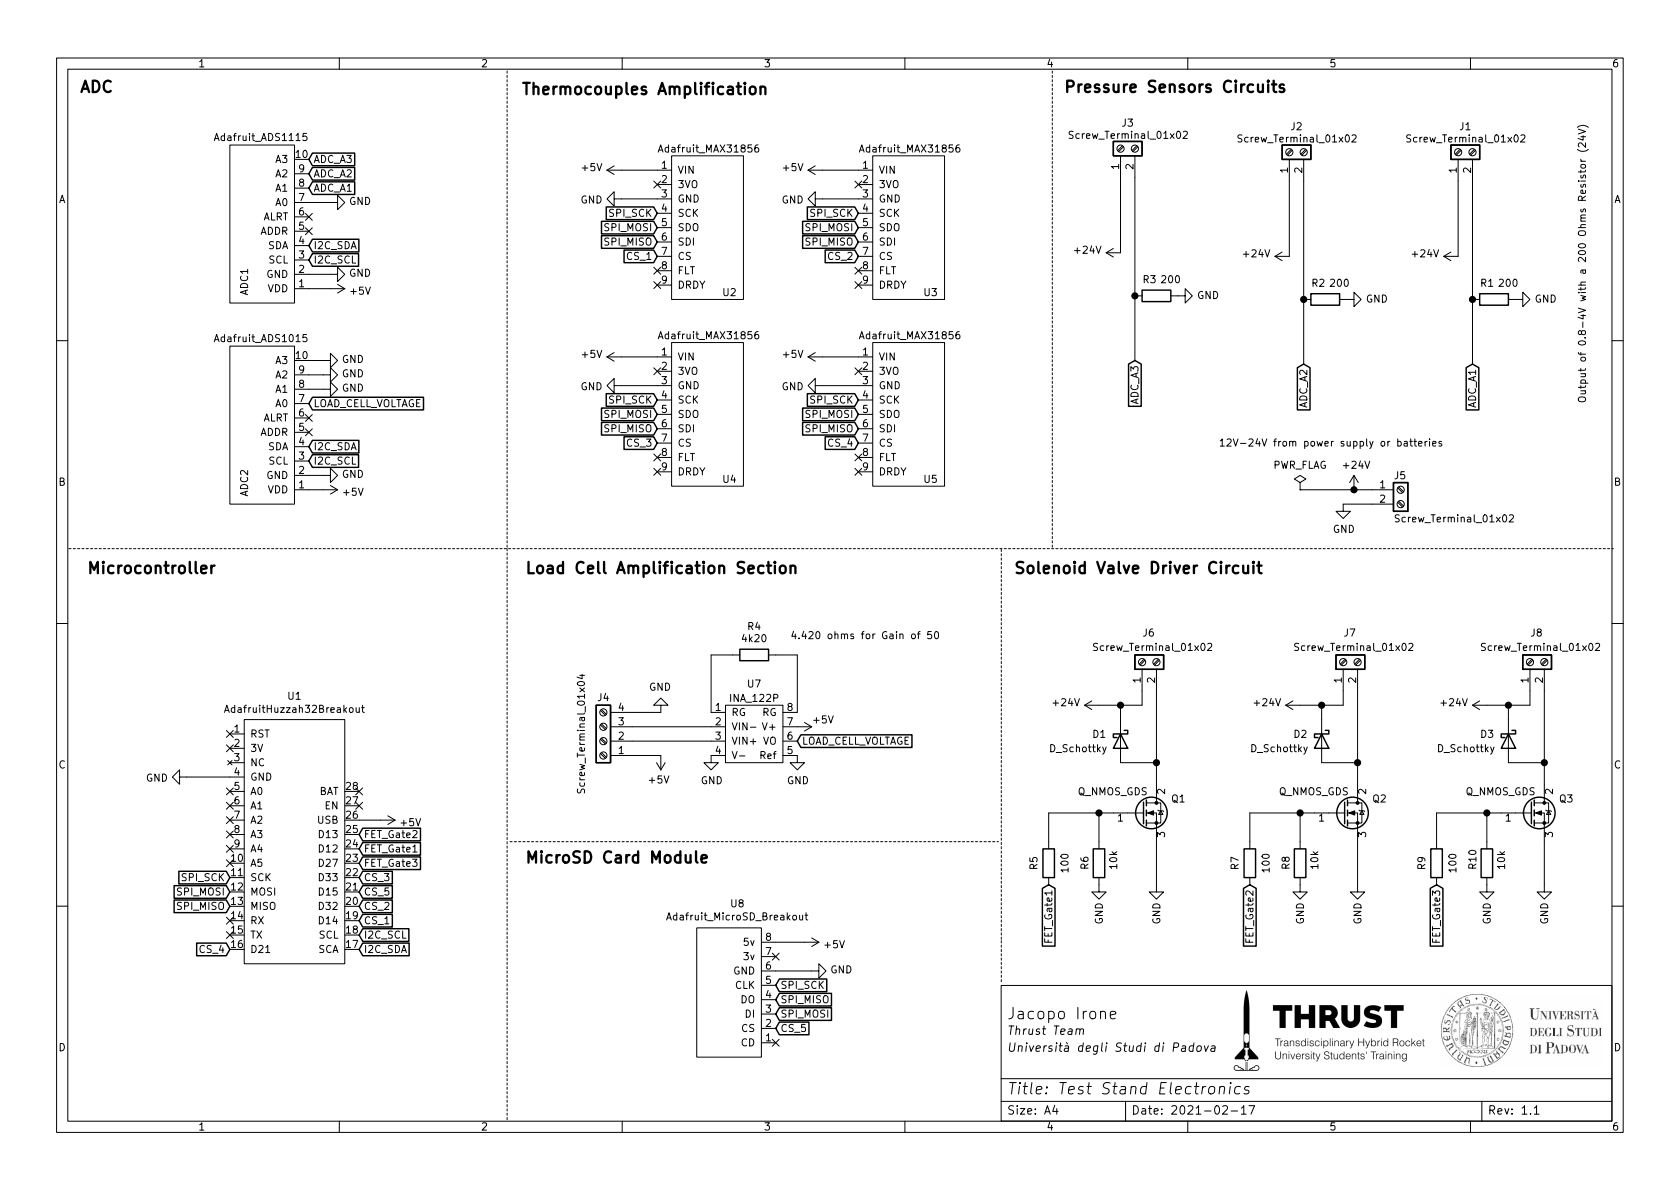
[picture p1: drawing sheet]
EESchema Schematic File Version 4
EELAYER 30 0
EELAYER END
$Descr A4 11693 8268
encoding utf-8
Sheet 1 1
Title "Test Stand Electronics"
Date "2021-02-17"
Rev "1.1"
Comp "Università degli Studi di Padova"
Comment1 "Jacopo Irone"
Comment2 "Thrust Team"
Comment3 ""
Comment4 ""
$EndDescr
$Comp
L Test-Stand-PCB-rescue:Adafruit_ADS1115-Test_Stand_Symbol_Library ADC1
U 1 1
P 2150 1350
F 0 "ADC1" H 1450 1800 50  0000 L CNN
F 1 "Adafruit_ADS1115" V 2550 1350 50  0000 L CNN
F 2 "Test Stand PCB Breakout:Adafruit_ADS1115" H 2150 1350 50  0001 C CNN
F 3 "" H 2150 1350 50  0001 C CNN
	1    2150 1350
	0    -1   -1   0   
$EndComp
$Comp
L Test-Stand-PCB-rescue:Adafruit_ADS1015-Test_Stand_Symbol_Library ADC2
U 1 1
P 2150 2750
F 0 "ADC2" H 1450 3200 50  0000 L CNN
F 1 "Adafruit_ADS1015" V 2550 2750 50  0000 L CNN
F 2 "Test Stand PCB Breakout:Adafruit_ADS1015" H 2150 2750 50  0001 C CNN
F 3 "" H 2150 2750 50  0001 C CNN
	1    2150 2750
	0    -1   -1   0   
$EndComp
Text GLabel 2500 6600 2    50   Input ~ 0
I2C_SDA
Text GLabel 2500 6500 2    50   Input ~ 0
I2C_SCL
Text GLabel 1600 6300 0    50   Input ~ 0
SPI_MISO
Text GLabel 1600 6200 0    50   Input ~ 0
SPI_MOSI
Text GLabel 1600 6100 0    50   Input ~ 0
SPI_SCK
$Comp
L power:+5V #PWR0102
U 1 1
P 2300 2000
F 0 "#PWR0102" H 2300 1850 50  0001 C CNN
F 1 "+5V" V 2315 2128 50  0000 L CNN
F 2 "" H 2300 2000 50  0001 C CNN
F 3 "" H 2300 2000 50  0001 C CNN
	1    2300 2000
	0    1    1    0   
$EndComp
Wire Wire Line
	2150 2000 2300 2000
$Comp
L power:GND #PWR0103
U 1 1
P 2300 1900
F 0 "#PWR0103" H 2300 1650 50  0001 C CNN
F 1 "GND" V 2305 1772 50  0000 R CNN
F 2 "" H 2300 1900 50  0001 C CNN
F 3 "" H 2300 1900 50  0001 C CNN
	1    2300 1900
	0    -1   -1   0   
$EndComp
Wire Wire Line
	2150 1900 2300 1900
Text GLabel 2150 1800 2    50   Input ~ 0
I2C_SCL
Text GLabel 2150 1700 2    50   Input ~ 0
I2C_SDA
$Comp
L power:+5V #PWR0104
U 1 1
P 2250 3400
F 0 "#PWR0104" H 2250 3250 50  0001 C CNN
F 1 "+5V" V 2265 3528 50  0000 L CNN
F 2 "" H 2250 3400 50  0001 C CNN
F 3 "" H 2250 3400 50  0001 C CNN
	1    2250 3400
	0    1    1    0   
$EndComp
$Comp
L power:GND #PWR0105
U 1 1
P 2250 3300
F 0 "#PWR0105" H 2250 3050 50  0001 C CNN
F 1 "GND" V 2255 3172 50  0000 R CNN
F 2 "" H 2250 3300 50  0001 C CNN
F 3 "" H 2250 3300 50  0001 C CNN
	1    2250 3300
	0    -1   -1   0   
$EndComp
Text GLabel 2150 3200 2    50   Input ~ 0
I2C_SCL
Text GLabel 2150 3100 2    50   Input ~ 0
I2C_SDA
Wire Wire Line
	2250 3300 2150 3300
Wire Wire Line
	2250 3400 2150 3400
$Comp
L Test-Stand-PCB-rescue:INA_122P-Test_Stand_Symbol_Library U7
U 1 1
P 5250 4850
F 0 "U7" H 5250 4950 50  0000 C CNN
F 1 "INA_122P" H 5250 4850 50  0000 C CNN
F 2 "Test Stand PCB Breakout:INA_122P" H 5250 4850 50  0001 C CNN
F 3 "" H 5250 4850 50  0001 C CNN
	1    5250 4850
	1    0    0    -1  
$EndComp
$Comp
L Device:R R4
U 1 1
P 5250 4550
F 0 "R4" V 5050 4550 50  0000 C CNN
F 1 "4k20" V 5134 4550 50  0000 C CNN
F 2 "Resistor_THT:R_Axial_DIN0204_L3.6mm_D1.6mm_P7.62mm_Horizontal" V 5180 4550 50  0001 C CNN
F 3 "~" H 5250 4550 50  0001 C CNN
	1    5250 4550
	0    1    1    0   
$EndComp
Wire Wire Line
	5100 4550 4950 4550
Wire Wire Line
	4950 4550 4950 4950
Wire Wire Line
	5400 4550 5550 4550
Wire Wire Line
	5550 4550 5550 4950
Text Notes 5500 4450 0    50   ~ 0
4.420 ohms for Gain of 50\n
Text GLabel 5550 5150 2    50   Input ~ 0
LOAD_CELL_VOLTAGE
$Comp
L power:+5V #PWR0116
U 1 1
P 5550 5050
F 0 "#PWR0116" H 5550 4900 50  0001 C CNN
F 1 "+5V" V 5500 5150 50  0000 L CNN
F 2 "" H 5550 5050 50  0001 C CNN
F 3 "" H 5550 5050 50  0001 C CNN
	1    5550 5050
	0    1    1    0   
$EndComp
$Comp
L power:GND #PWR0117
U 1 1
P 4950 5250
F 0 "#PWR0117" H 4950 5000 50  0001 C CNN
F 1 "GND" H 4955 5077 50  0000 C CNN
F 2 "" H 4950 5250 50  0001 C CNN
F 3 "" H 4950 5250 50  0001 C CNN
	1    4950 5250
	1    0    0    -1  
$EndComp
$Comp
L power:GND #PWR0118
U 1 1
P 5550 5250
F 0 "#PWR0118" H 5550 5000 50  0001 C CNN
F 1 "GND" H 5555 5077 50  0000 C CNN
F 2 "" H 5550 5250 50  0001 C CNN
F 3 "" H 5550 5250 50  0001 C CNN
	1    5550 5250
	1    0    0    -1  
$EndComp
Text GLabel 2150 2800 2    50   Input ~ 0
LOAD_CELL_VOLTAGE
$Comp
L power:GND #PWR0119
U 1 1
P 2250 2700
F 0 "#PWR0119" H 2250 2450 50  0001 C CNN
F 1 "GND" V 2255 2572 50  0000 R CNN
F 2 "" H 2250 2700 50  0001 C CNN
F 3 "" H 2250 2700 50  0001 C CNN
	1    2250 2700
	0    -1   -1   0   
$EndComp
$Comp
L power:GND #PWR0120
U 1 1
P 2250 2600
F 0 "#PWR0120" H 2250 2350 50  0001 C CNN
F 1 "GND" V 2255 2472 50  0000 R CNN
F 2 "" H 2250 2600 50  0001 C CNN
F 3 "" H 2250 2600 50  0001 C CNN
	1    2250 2600
	0    -1   -1   0   
$EndComp
$Comp
L power:GND #PWR0121
U 1 1
P 2250 2500
F 0 "#PWR0121" H 2250 2250 50  0001 C CNN
F 1 "GND" V 2255 2372 50  0000 R CNN
F 2 "" H 2250 2500 50  0001 C CNN
F 3 "" H 2250 2500 50  0001 C CNN
	1    2250 2500
	0    -1   -1   0   
$EndComp
Wire Wire Line
	2150 2500 2250 2500
Wire Wire Line
	2150 2600 2250 2600
Wire Wire Line
	2150 2700 2250 2700
NoConn ~ 2150 2900
NoConn ~ 2150 3000
NoConn ~ 1600 6400
NoConn ~ 1600 6500
NoConn ~ 2500 5500
NoConn ~ 2500 5600
$Comp
L power:GND #PWR0122
U 1 1
P 1300 5400
F 0 "#PWR0122" H 1300 5150 50  0001 C CNN
F 1 "GND" V 1305 5272 50  0000 R CNN
F 2 "" H 1300 5400 50  0001 C CNN
F 3 "" H 1300 5400 50  0001 C CNN
	1    1300 5400
	0    1    1    0   
$EndComp
$Comp
L power:+5V #PWR0101
U 1 1
P 2650 5700
F 0 "#PWR0101" H 2650 5550 50  0001 C CNN
F 1 "+5V" V 2665 5828 50  0000 L CNN
F 2 "" H 2650 5700 50  0001 C CNN
F 3 "" H 2650 5700 50  0001 C CNN
	1    2650 5700
	0    1    1    0   
$EndComp
NoConn ~ 2150 1500
NoConn ~ 2150 1600
Text GLabel 2500 6400 2    50   Input ~ 0
CS_1
Text GLabel 2500 6300 2    50   Input ~ 0
CS_2
Text GLabel 2500 6100 2    50   Input ~ 0
CS_3
Text GLabel 2500 6200 2    50   Input ~ 0
CS_5
Wire Wire Line
	2500 5700 2650 5700
Wire Wire Line
	1600 5400 1300 5400
NoConn ~ 1600 5100
NoConn ~ 1600 5500
NoConn ~ 1600 5600
NoConn ~ 1600 5700
NoConn ~ 1600 5800
NoConn ~ 1600 5900
NoConn ~ 1600 6000
$Comp
L power:GND #PWR0123
U 1 1
P 2300 1400
F 0 "#PWR0123" H 2300 1150 50  0001 C CNN
F 1 "GND" V 2305 1272 50  0000 R CNN
F 2 "" H 2300 1400 50  0001 C CNN
F 3 "" H 2300 1400 50  0001 C CNN
	1    2300 1400
	0    -1   -1   0   
$EndComp
Wire Wire Line
	2300 1400 2150 1400
$Comp
L Connector:Screw_Terminal_01x02 J3
U 1 1
P 7800 1025
F 0 "J3" V 7975 975 50  0000 C CNN
F 1 "Screw_Terminal_01x02" V 7890 970 50  0000 C CNN
F 2 "TerminalBlock:TerminalBlock_bornier-2_P5.08mm" H 7800 1025 50  0001 C CNN
F 3 "~" H 7800 1025 50  0001 C CNN
	1    7800 1025
	0    -1   -1   0   
$EndComp
Text GLabel 7900 2500 3    50   Input ~ 0
ADC_A3
Text GLabel 2150 1300 2    50   Input ~ 0
ADC_A1
Text GLabel 2150 1200 2    50   Input ~ 0
ADC_A2
Text GLabel 2150 1100 2    50   Input ~ 0
ADC_A3
$Comp
L Connector:Screw_Terminal_01x04 J4
U 1 1
P 4200 5150
F 0 "J4" H 4200 4850 50  0000 C CNN
F 1 "Screw_Terminal_01x04" V 4350 5100 50  0000 C CNN
F 2 "TerminalBlock:TerminalBlock_bornier-4_P5.08mm" H 4200 5150 50  0001 C CNN
F 3 "~" H 4200 5150 50  0001 C CNN
	1    4200 5150
	-1   0    0    1   
$EndComp
Wire Wire Line
	4400 5050 4950 5050
Wire Wire Line
	4400 5150 4950 5150
$Comp
L power:GND #PWR0130
U 1 1
P 4600 4950
F 0 "#PWR0130" H 4600 4700 50  0001 C CNN
F 1 "GND" H 4605 4777 50  0000 C CNN
F 2 "" H 4600 4950 50  0001 C CNN
F 3 "" H 4600 4950 50  0001 C CNN
	1    4600 4950
	-1   0    0    1   
$EndComp
Wire Wire Line
	4600 4950 4400 4950
NoConn ~ 5975 1275
NoConn ~ 4575 1275
NoConn ~ 4575 1975
NoConn ~ 4575 1875
NoConn ~ 4575 2575
NoConn ~ 4575 3275
NoConn ~ 4575 3175
NoConn ~ 5975 2575
NoConn ~ 5975 3275
NoConn ~ 5975 3175
NoConn ~ 5975 1975
NoConn ~ 5975 1875
Text GLabel 5975 3075 0    50   Input ~ 0
CS_4
Text GLabel 5975 2975 0    50   Input ~ 0
SPI_MISO
Text GLabel 5975 2875 0    50   Input ~ 0
SPI_MOSI
Text GLabel 5975 2775 0    50   Input ~ 0
SPI_SCK
Wire Wire Line
	5725 2675 5975 2675
Wire Wire Line
	5725 2475 5975 2475
$Comp
L power:GND #PWR0113
U 1 1
P 5725 2675
F 0 "#PWR0113" H 5725 2425 50  0001 C CNN
F 1 "GND" V 5730 2547 50  0000 R CNN
F 2 "" H 5725 2675 50  0001 C CNN
F 3 "" H 5725 2675 50  0001 C CNN
	1    5725 2675
	0    1    1    0   
$EndComp
$Comp
L power:+5V #PWR0112
U 1 1
P 5725 2475
F 0 "#PWR0112" H 5725 2325 50  0001 C CNN
F 1 "+5V" V 5740 2603 50  0000 L CNN
F 2 "" H 5725 2475 50  0001 C CNN
F 3 "" H 5725 2475 50  0001 C CNN
	1    5725 2475
	0    -1   -1   0   
$EndComp
$Comp
L Test-Stand-PCB-rescue:Adafruit_MAX31856-Test_Stand_Symbol_Library U5
U 1 1
P 6325 2875
F 0 "U5" V 6775 2975 50  0000 L CNN
F 1 "Adafruit_MAX31856" V 5775 2525 50  0000 L CNN
F 2 "Test Stand PCB Breakout:Adafruit_MAX31856" H 6325 2875 50  0001 C CNN
F 3 "" H 6325 2875 50  0001 C CNN
	1    6325 2875
	0    1    1    0   
$EndComp
Text GLabel 5975 1775 0    50   Input ~ 0
CS_2
Text GLabel 5975 1675 0    50   Input ~ 0
SPI_MISO
Text GLabel 5975 1575 0    50   Input ~ 0
SPI_MOSI
Text GLabel 5975 1475 0    50   Input ~ 0
SPI_SCK
Wire Wire Line
	5725 1375 5975 1375
Wire Wire Line
	5725 1175 5975 1175
$Comp
L power:GND #PWR0111
U 1 1
P 5725 1375
F 0 "#PWR0111" H 5725 1125 50  0001 C CNN
F 1 "GND" V 5730 1247 50  0000 R CNN
F 2 "" H 5725 1375 50  0001 C CNN
F 3 "" H 5725 1375 50  0001 C CNN
	1    5725 1375
	0    1    1    0   
$EndComp
$Comp
L power:+5V #PWR0110
U 1 1
P 5725 1175
F 0 "#PWR0110" H 5725 1025 50  0001 C CNN
F 1 "+5V" V 5740 1303 50  0000 L CNN
F 2 "" H 5725 1175 50  0001 C CNN
F 3 "" H 5725 1175 50  0001 C CNN
	1    5725 1175
	0    -1   -1   0   
$EndComp
$Comp
L Test-Stand-PCB-rescue:Adafruit_MAX31856-Test_Stand_Symbol_Library U3
U 1 1
P 6325 1575
F 0 "U3" V 6775 1675 50  0000 L CNN
F 1 "Adafruit_MAX31856" V 5775 1225 50  0000 L CNN
F 2 "Test Stand PCB Breakout:Adafruit_MAX31856" H 6325 1575 50  0001 C CNN
F 3 "" H 6325 1575 50  0001 C CNN
	1    6325 1575
	0    1    1    0   
$EndComp
Text GLabel 4575 3075 0    50   Input ~ 0
CS_3
Text GLabel 4575 2975 0    50   Input ~ 0
SPI_MISO
Text GLabel 4575 2875 0    50   Input ~ 0
SPI_MOSI
Text GLabel 4575 2775 0    50   Input ~ 0
SPI_SCK
Wire Wire Line
	4325 2675 4575 2675
Wire Wire Line
	4325 2475 4575 2475
$Comp
L power:GND #PWR0109
U 1 1
P 4325 2675
F 0 "#PWR0109" H 4325 2425 50  0001 C CNN
F 1 "GND" V 4330 2547 50  0000 R CNN
F 2 "" H 4325 2675 50  0001 C CNN
F 3 "" H 4325 2675 50  0001 C CNN
	1    4325 2675
	0    1    1    0   
$EndComp
$Comp
L power:+5V #PWR0108
U 1 1
P 4325 2475
F 0 "#PWR0108" H 4325 2325 50  0001 C CNN
F 1 "+5V" V 4340 2603 50  0000 L CNN
F 2 "" H 4325 2475 50  0001 C CNN
F 3 "" H 4325 2475 50  0001 C CNN
	1    4325 2475
	0    -1   -1   0   
$EndComp
$Comp
L Test-Stand-PCB-rescue:Adafruit_MAX31856-Test_Stand_Symbol_Library U4
U 1 1
P 4925 2875
F 0 "U4" V 5375 2975 50  0000 L CNN
F 1 "Adafruit_MAX31856" V 4375 2525 50  0000 L CNN
F 2 "Test Stand PCB Breakout:Adafruit_MAX31856" H 4925 2875 50  0001 C CNN
F 3 "" H 4925 2875 50  0001 C CNN
	1    4925 2875
	0    1    1    0   
$EndComp
Text GLabel 4575 1775 0    50   Input ~ 0
CS_1
Text GLabel 4575 1675 0    50   Input ~ 0
SPI_MISO
Text GLabel 4575 1575 0    50   Input ~ 0
SPI_MOSI
Text GLabel 4575 1475 0    50   Input ~ 0
SPI_SCK
Wire Wire Line
	4325 1375 4575 1375
Wire Wire Line
	4325 1175 4575 1175
$Comp
L power:GND #PWR0107
U 1 1
P 4325 1375
F 0 "#PWR0107" H 4325 1125 50  0001 C CNN
F 1 "GND" V 4330 1247 50  0000 R CNN
F 2 "" H 4325 1375 50  0001 C CNN
F 3 "" H 4325 1375 50  0001 C CNN
	1    4325 1375
	0    1    1    0   
$EndComp
$Comp
L power:+5V #PWR0106
U 1 1
P 4325 1175
F 0 "#PWR0106" H 4325 1025 50  0001 C CNN
F 1 "+5V" V 4340 1303 50  0000 L CNN
F 2 "" H 4325 1175 50  0001 C CNN
F 3 "" H 4325 1175 50  0001 C CNN
	1    4325 1175
	0    -1   -1   0   
$EndComp
$Comp
L Test-Stand-PCB-rescue:Adafruit_MAX31856-Test_Stand_Symbol_Library U2
U 1 1
P 4925 1575
F 0 "U2" V 5375 1675 50  0000 L CNN
F 1 "Adafruit_MAX31856" V 4375 1225 50  0000 L CNN
F 2 "Test Stand PCB Breakout:Adafruit_MAX31856" H 4925 1575 50  0001 C CNN
F 3 "" H 4925 1575 50  0001 C CNN
	1    4925 1575
	0    1    1    0   
$EndComp
Wire Notes Line
	6970 6530 6970 3810
Wire Notes Line
	3530 3810 3530 7800
Wire Notes Line
	480  3810 11230 3810
Text Notes 550  650  0    79   ~ 16
ADC
Text Notes 3625 800  0    79   ~ 16
Thermocouples Amplification\n\n
Text Notes 7400 650  0    79   ~ 16
Pressure Sensors Circuits
Text Notes 3650 4000 0    79   ~ 16
Load Cell Amplification Section\n
$Comp
L Test-Stand-PCB-rescue:Adafruit_MicroSD_Breakout-Test_Stand_Symbol_Library U8
U 1 1
P 5100 6900
F 0 "U8" V 5715 6867 50  0000 C CNN
F 1 "Adafruit_MicroSD_Breakout" V 5624 6867 50  0000 C CNN
F 2 "Test Stand PCB Breakout:Adafruit_MicroSD" H 5050 6300 50  0001 C CNN
F 3 "" H 5050 6300 50  0001 C CNN
	1    5100 6900
	0    -1   -1   0   
$EndComp
Text GLabel 5400 7150 2    50   Input ~ 0
CS_5
Text GLabel 5400 7050 2    50   Input ~ 0
SPI_MOSI
Text GLabel 5400 6950 2    50   Input ~ 0
SPI_MISO
Text GLabel 5400 6850 2    50   Input ~ 0
SPI_SCK
$Comp
L power:GND #PWR0132
U 1 1
P 5650 6750
F 0 "#PWR0132" H 5650 6500 50  0001 C CNN
F 1 "GND" V 5655 6622 50  0000 R CNN
F 2 "" H 5650 6750 50  0001 C CNN
F 3 "" H 5650 6750 50  0001 C CNN
	1    5650 6750
	0    -1   -1   0   
$EndComp
Wire Wire Line
	5400 6750 5650 6750
NoConn ~ 5400 7250
Wire Notes Line
	3550 5850 6950 5850
Text Notes 3650 6150 0    79   ~ 16
MicroSD Card Module\n\n
Text Notes 600  4000 0    79   ~ 16
Microcontroller\n
$Comp
L Connector:Screw_Terminal_01x02 J5
U 1 1
P 9750 3400
F 0 "J5" H 9700 3500 50  0000 L CNN
F 1 "Screw_Terminal_01x02" H 9700 3200 50  0000 L CNN
F 2 "TerminalBlock:TerminalBlock_bornier-2_P5.08mm" H 9750 3400 50  0001 C CNN
F 3 "~" H 9750 3400 50  0001 C CNN
	1    9750 3400
	1    0    0    -1  
$EndComp
$Comp
L power:GND #PWR02
U 1 1
P 9350 3500
F 0 "#PWR02" H 9350 3250 50  0001 C CNN
F 1 "GND" H 9355 3327 50  0000 C CNN
F 2 "" H 9350 3500 50  0001 C CNN
F 3 "" H 9350 3500 50  0001 C CNN
	1    9350 3500
	1    0    0    -1  
$EndComp
Wire Wire Line
	9550 3500 9350 3500
$Comp
L power:PWR_FLAG #FLG0101
U 1 1
P 9050 3400
F 0 "#FLG0101" H 9050 3475 50  0001 C CNN
F 1 "PWR_FLAG" H 9050 3573 50  0000 C CNN
F 2 "" H 9050 3400 50  0001 C CNN
F 3 "~" H 9050 3400 50  0001 C CNN
	1    9050 3400
	1    0    0    -1  
$EndComp
Text Notes 10050 3190 2    50   ~ 0
12V-24V from power supply or batteries\n\n
Wire Notes Line
	6970 6540 6970 6840
$Comp
L Test-Stand-PCB-rescue:AdafruitHuzzah32Breakout-Test_Stand_Symbol_Library U1
U 1 1
P 2050 5200
F 0 "U1" H 2050 5565 50  0000 C CNN
F 1 "AdafruitHuzzah32Breakout" H 2050 5474 50  0000 C CNN
F 2 "Test Stand PCB Breakout:Adafruit_Huzzah32" H 1850 5300 50  0001 C CNN
F 3 "" H 1850 5300 50  0001 C CNN
	1    2050 5200
	1    0    0    -1  
$EndComp
Text GLabel 1600 6600 0    50   Input ~ 0
CS_4
$Comp
L power:+5V #PWR0128
U 1 1
P 5600 6550
F 0 "#PWR0128" H 5600 6400 50  0001 C CNN
F 1 "+5V" V 5615 6678 50  0000 L CNN
F 2 "" H 5600 6550 50  0001 C CNN
F 3 "" H 5600 6550 50  0001 C CNN
	1    5600 6550
	0    1    1    0   
$EndComp
Wire Wire Line
	5400 6550 5600 6550
NoConn ~ 5400 6650
NoConn ~ 1600 5200
$Comp
L Device:Q_NMOS_GDS Q1
U 1 1
P 7950 5650
F 0 "Q1" H 8150 5750 50  0000 L CNN
F 1 "Q_NMOS_GDS" H 7500 5800 50  0000 L CNN
F 2 "Package_TO_SOT_THT:TO-251-3_Vertical" H 8150 5750 50  0001 C CNN
F 3 "~" H 7950 5650 50  0001 C CNN
	1    7950 5650
	1    0    0    -1  
$EndComp
$Comp
L Device:D_Schottky D1
U 1 1
P 7800 5150
F 0 "D1" V 7750 4950 50  0000 L CNN
F 1 "D_Schottky" V 7850 4650 50  0000 L CNN
F 2 "Diode_THT:D_DO-41_SOD81_P7.62mm_Horizontal" H 7800 5150 50  0001 C CNN
F 3 "~" H 7800 5150 50  0001 C CNN
	1    7800 5150
	0    1    1    0   
$EndComp
Wire Wire Line
	7650 5850 7650 5650
$Comp
L power:GND #PWR0133
U 1 1
P 8050 6150
F 0 "#PWR0133" H 8050 5900 50  0001 C CNN
F 1 "GND" V 8050 5950 50  0000 C CNN
F 2 "" H 8050 6150 50  0001 C CNN
F 3 "" H 8050 6150 50  0001 C CNN
	1    8050 6150
	1    0    0    -1  
$EndComp
$Comp
L power:GND #PWR0135
U 1 1
P 7650 6150
F 0 "#PWR0135" H 7650 5900 50  0001 C CNN
F 1 "GND" V 7650 5950 50  0000 C CNN
F 2 "" H 7650 6150 50  0001 C CNN
F 3 "" H 7650 6150 50  0001 C CNN
	1    7650 6150
	1    0    0    -1  
$EndComp
Wire Wire Line
	8050 5850 8050 6150
Wire Wire Line
	7950 4800 7950 4900
Wire Wire Line
	7800 5000 7800 4900
Wire Wire Line
	7800 4900 7950 4900
Text GLabel 7300 6150 3    50   Input ~ 0
FET_Gate1
$Comp
L Device:R R6
U 1 1
P 7650 6000
F 0 "R6" V 7550 5950 50  0000 L CNN
F 1 "10k" V 7750 5950 50  0000 L CNN
F 2 "Resistor_THT:R_Axial_DIN0204_L3.6mm_D1.6mm_P7.62mm_Horizontal" V 7580 6000 50  0001 C CNN
F 3 "~" H 7650 6000 50  0001 C CNN
	1    7650 6000
	1    0    0    -1  
$EndComp
$Comp
L Device:R R5
U 1 1
P 7300 6000
F 0 "R5" V 7400 6000 50  0000 C CNN
F 1 "100" V 7184 6000 50  0000 C CNN
F 2 "Resistor_THT:R_Axial_DIN0204_L3.6mm_D1.6mm_P7.62mm_Horizontal" V 7230 6000 50  0001 C CNN
F 3 "~" H 7300 6000 50  0001 C CNN
	1    7300 6000
	-1   0    0    1   
$EndComp
Wire Wire Line
	8050 4800 8050 5300
Wire Wire Line
	7800 5300 8050 5300
Text Notes 8800 4000 2    79   ~ 16
Solenoid Valve Driver Circuit\n
Wire Wire Line
	8050 5300 8050 5450
Connection ~ 8050 5300
Wire Wire Line
	7300 5850 7300 5650
Wire Wire Line
	7650 4900 7800 4900
Connection ~ 7800 4900
Connection ~ 7650 5650
Wire Wire Line
	7300 5650 7650 5650
Wire Wire Line
	7650 5650 7750 5650
$Comp
L Connector:Screw_Terminal_01x02 J6
U 1 1
P 7950 4600
F 0 "J6" V 8150 4600 50  0000 R CNN
F 1 "Screw_Terminal_01x02" V 8050 4950 50  0000 R CNN
F 2 "TerminalBlock:TerminalBlock_bornier-2_P5.08mm" H 7950 4600 50  0001 C CNN
F 3 "~" H 7950 4600 50  0001 C CNN
	1    7950 4600
	0    -1   -1   0   
$EndComp
$Comp
L Device:Q_NMOS_GDS Q2
U 1 1
P 9350 5650
F 0 "Q2" H 9550 5750 50  0000 L CNN
F 1 "Q_NMOS_GDS" H 8900 5800 50  0000 L CNN
F 2 "Package_TO_SOT_THT:TO-251-3_Vertical" H 9550 5750 50  0001 C CNN
F 3 "~" H 9350 5650 50  0001 C CNN
	1    9350 5650
	1    0    0    -1  
$EndComp
$Comp
L Device:D_Schottky D2
U 1 1
P 9200 5150
F 0 "D2" V 9150 4950 50  0000 L CNN
F 1 "D_Schottky" V 9250 4650 50  0000 L CNN
F 2 "Diode_THT:D_DO-41_SOD81_P7.62mm_Horizontal" H 9200 5150 50  0001 C CNN
F 3 "~" H 9200 5150 50  0001 C CNN
	1    9200 5150
	0    1    1    0   
$EndComp
Wire Wire Line
	9050 5850 9050 5650
$Comp
L power:GND #PWR04
U 1 1
P 9450 6150
F 0 "#PWR04" H 9450 5900 50  0001 C CNN
F 1 "GND" V 9450 5950 50  0000 C CNN
F 2 "" H 9450 6150 50  0001 C CNN
F 3 "" H 9450 6150 50  0001 C CNN
	1    9450 6150
	1    0    0    -1  
$EndComp
$Comp
L power:GND #PWR03
U 1 1
P 9050 6150
F 0 "#PWR03" H 9050 5900 50  0001 C CNN
F 1 "GND" V 9050 5950 50  0000 C CNN
F 2 "" H 9050 6150 50  0001 C CNN
F 3 "" H 9050 6150 50  0001 C CNN
	1    9050 6150
	1    0    0    -1  
$EndComp
Wire Wire Line
	9450 5850 9450 6150
Wire Wire Line
	9350 4800 9350 4900
Wire Wire Line
	9200 5000 9200 4900
Wire Wire Line
	9200 4900 9350 4900
Text GLabel 8700 6150 3    50   Input ~ 0
FET_Gate2
$Comp
L Device:R R8
U 1 1
P 9050 6000
F 0 "R8" V 8950 5950 50  0000 L CNN
F 1 "10k" V 9150 5950 50  0000 L CNN
F 2 "Resistor_THT:R_Axial_DIN0204_L3.6mm_D1.6mm_P7.62mm_Horizontal" V 8980 6000 50  0001 C CNN
F 3 "~" H 9050 6000 50  0001 C CNN
	1    9050 6000
	1    0    0    -1  
$EndComp
$Comp
L Device:R R7
U 1 1
P 8700 6000
F 0 "R7" V 8800 6000 50  0000 C CNN
F 1 "100" V 8584 6000 50  0000 C CNN
F 2 "Resistor_THT:R_Axial_DIN0204_L3.6mm_D1.6mm_P7.62mm_Horizontal" V 8630 6000 50  0001 C CNN
F 3 "~" H 8700 6000 50  0001 C CNN
	1    8700 6000
	-1   0    0    1   
$EndComp
Wire Wire Line
	9450 4800 9450 5300
Wire Wire Line
	9200 5300 9450 5300
Wire Wire Line
	9450 5300 9450 5450
Connection ~ 9450 5300
Wire Wire Line
	8700 5850 8700 5650
Wire Wire Line
	9050 4900 9200 4900
Connection ~ 9200 4900
Connection ~ 9050 5650
Wire Wire Line
	8700 5650 9050 5650
Wire Wire Line
	9050 5650 9150 5650
$Comp
L Connector:Screw_Terminal_01x02 J7
U 1 1
P 9350 4600
F 0 "J7" V 9550 4600 50  0000 R CNN
F 1 "Screw_Terminal_01x02" V 9450 4950 50  0000 R CNN
F 2 "TerminalBlock:TerminalBlock_bornier-2_P5.08mm" H 9350 4600 50  0001 C CNN
F 3 "~" H 9350 4600 50  0001 C CNN
	1    9350 4600
	0    -1   -1   0   
$EndComp
$Comp
L Device:Q_NMOS_GDS Q3
U 1 1
P 10650 5650
F 0 "Q3" H 10850 5750 50  0000 L CNN
F 1 "Q_NMOS_GDS" H 10200 5800 50  0000 L CNN
F 2 "Package_TO_SOT_THT:TO-251-3_Vertical" H 10850 5750 50  0001 C CNN
F 3 "~" H 10650 5650 50  0001 C CNN
	1    10650 5650
	1    0    0    -1  
$EndComp
$Comp
L Device:D_Schottky D3
U 1 1
P 10500 5150
F 0 "D3" V 10450 4950 50  0000 L CNN
F 1 "D_Schottky" V 10550 4650 50  0000 L CNN
F 2 "Diode_THT:D_DO-41_SOD81_P7.62mm_Horizontal" H 10500 5150 50  0001 C CNN
F 3 "~" H 10500 5150 50  0001 C CNN
	1    10500 5150
	0    1    1    0   
$EndComp
Wire Wire Line
	10350 5850 10350 5650
$Comp
L power:GND #PWR07
U 1 1
P 10750 6150
F 0 "#PWR07" H 10750 5900 50  0001 C CNN
F 1 "GND" V 10750 5950 50  0000 C CNN
F 2 "" H 10750 6150 50  0001 C CNN
F 3 "" H 10750 6150 50  0001 C CNN
	1    10750 6150
	1    0    0    -1  
$EndComp
$Comp
L power:GND #PWR06
U 1 1
P 10350 6150
F 0 "#PWR06" H 10350 5900 50  0001 C CNN
F 1 "GND" V 10350 5950 50  0000 C CNN
F 2 "" H 10350 6150 50  0001 C CNN
F 3 "" H 10350 6150 50  0001 C CNN
	1    10350 6150
	1    0    0    -1  
$EndComp
Wire Wire Line
	10750 5850 10750 6150
Wire Wire Line
	10650 4800 10650 4900
Wire Wire Line
	10500 5000 10500 4900
Wire Wire Line
	10500 4900 10650 4900
Text GLabel 10000 6150 3    50   Input ~ 0
FET_Gate3
$Comp
L Device:R R10
U 1 1
P 10350 6000
F 0 "R10" V 10250 5950 50  0000 L CNN
F 1 "10k" V 10450 5950 50  0000 L CNN
F 2 "Resistor_THT:R_Axial_DIN0204_L3.6mm_D1.6mm_P7.62mm_Horizontal" V 10280 6000 50  0001 C CNN
F 3 "~" H 10350 6000 50  0001 C CNN
	1    10350 6000
	1    0    0    -1  
$EndComp
$Comp
L Device:R R9
U 1 1
P 10000 6000
F 0 "R9" V 10100 6000 50  0000 C CNN
F 1 "100" V 9884 6000 50  0000 C CNN
F 2 "Resistor_THT:R_Axial_DIN0204_L3.6mm_D1.6mm_P7.62mm_Horizontal" V 9930 6000 50  0001 C CNN
F 3 "~" H 10000 6000 50  0001 C CNN
	1    10000 6000
	-1   0    0    1   
$EndComp
Wire Wire Line
	10750 4800 10750 5300
Wire Wire Line
	10500 5300 10750 5300
Wire Wire Line
	10750 5300 10750 5450
Connection ~ 10750 5300
Wire Wire Line
	10000 5850 10000 5650
Wire Wire Line
	10350 4900 10500 4900
Connection ~ 10500 4900
Connection ~ 10350 5650
Wire Wire Line
	10000 5650 10350 5650
Wire Wire Line
	10350 5650 10450 5650
$Comp
L Connector:Screw_Terminal_01x02 J8
U 1 1
P 10650 4600
F 0 "J8" V 10850 4600 50  0000 R CNN
F 1 "Screw_Terminal_01x02" V 10750 4950 50  0000 R CNN
F 2 "TerminalBlock:TerminalBlock_bornier-2_P5.08mm" H 10650 4600 50  0001 C CNN
F 3 "~" H 10650 4600 50  0001 C CNN
	1    10650 4600
	0    -1   -1   0   
$EndComp
Wire Notes Line
	3530 3800 3530 470 
$Comp
L Device:R R3
U 1 1
P 8050 2050
F 0 "R3" V 7935 1950 50  0000 L CNN
F 1 "200" V 7935 2075 50  0000 L CNN
F 2 "Resistor_THT:R_Axial_DIN0204_L3.6mm_D1.6mm_P7.62mm_Horizontal" V 7980 2050 50  0001 C CNN
F 3 "~" H 8050 2050 50  0001 C CNN
	1    8050 2050
	0    1    1    0   
$EndComp
$Comp
L power:GND #PWR0129
U 1 1
P 8200 2050
F 0 "#PWR0129" H 8200 1800 50  0001 C CNN
F 1 "GND" V 8200 1840 50  0000 C CNN
F 2 "" H 8200 2050 50  0001 C CNN
F 3 "" H 8200 2050 50  0001 C CNN
	1    8200 2050
	0    -1   -1   0   
$EndComp
Wire Notes Line
	7325 3800 7325 475 
Text GLabel 2500 5900 2    50   Input ~ 0
FET_Gate1
Text GLabel 2500 5800 2    50   Input ~ 0
FET_Gate2
Text GLabel 2500 6000 2    50   Input ~ 0
FET_Gate3
$Comp
L power:+5V #PWR0131
U 1 1
P 4600 5250
F 0 "#PWR0131" H 4600 5100 50  0001 C CNN
F 1 "+5V" H 4615 5423 50  0000 C CNN
F 2 "" H 4600 5250 50  0001 C CNN
F 3 "" H 4600 5250 50  0001 C CNN
	1    4600 5250
	-1   0    0    1   
$EndComp
Wire Wire Line
	4400 5250 4600 5250
Wire Wire Line
	7800 1225 7800 1750
$Comp
L power:+24V #PWR0114
U 1 1
P 7800 1750
F 0 "#PWR0114" H 7800 1600 50  0001 C CNN
F 1 "+24V" V 7815 1878 50  0000 L CNN
F 2 "" H 7800 1750 50  0001 C CNN
F 3 "" H 7800 1750 50  0001 C CNN
	1    7800 1750
	0    -1   -1   0   
$EndComp
Wire Wire Line
	7900 1225 7900 2050
Connection ~ 7900 2050
Wire Wire Line
	7900 2050 7900 2500
$Comp
L Connector:Screw_Terminal_01x02 J2
U 1 1
P 8975 1050
F 0 "J2" V 9150 1000 50  0000 C CNN
F 1 "Screw_Terminal_01x02" V 9065 995 50  0000 C CNN
F 2 "TerminalBlock:TerminalBlock_bornier-2_P5.08mm" H 8975 1050 50  0001 C CNN
F 3 "~" H 8975 1050 50  0001 C CNN
	1    8975 1050
	0    -1   -1   0   
$EndComp
Text GLabel 9075 2525 3    50   Input ~ 0
ADC_A2
$Comp
L Device:R R2
U 1 1
P 9225 2075
F 0 "R2" V 9110 1975 50  0000 L CNN
F 1 "200" V 9110 2100 50  0000 L CNN
F 2 "Resistor_THT:R_Axial_DIN0204_L3.6mm_D1.6mm_P7.62mm_Horizontal" V 9155 2075 50  0001 C CNN
F 3 "~" H 9225 2075 50  0001 C CNN
	1    9225 2075
	0    1    1    0   
$EndComp
$Comp
L power:GND #PWR0115
U 1 1
P 9375 2075
F 0 "#PWR0115" H 9375 1825 50  0001 C CNN
F 1 "GND" V 9375 1865 50  0000 C CNN
F 2 "" H 9375 2075 50  0001 C CNN
F 3 "" H 9375 2075 50  0001 C CNN
	1    9375 2075
	0    -1   -1   0   
$EndComp
Wire Wire Line
	8975 1250 8975 1775
$Comp
L power:+24V #PWR0124
U 1 1
P 8975 1775
F 0 "#PWR0124" H 8975 1625 50  0001 C CNN
F 1 "+24V" V 8990 1903 50  0000 L CNN
F 2 "" H 8975 1775 50  0001 C CNN
F 3 "" H 8975 1775 50  0001 C CNN
	1    8975 1775
	0    -1   -1   0   
$EndComp
Wire Wire Line
	9075 1250 9075 2075
Connection ~ 9075 2075
Wire Wire Line
	9075 2075 9075 2525
$Comp
L Connector:Screw_Terminal_01x02 J1
U 1 1
P 10150 1050
F 0 "J1" V 10325 1000 50  0000 C CNN
F 1 "Screw_Terminal_01x02" V 10240 995 50  0000 C CNN
F 2 "TerminalBlock:TerminalBlock_bornier-2_P5.08mm" H 10150 1050 50  0001 C CNN
F 3 "~" H 10150 1050 50  0001 C CNN
	1    10150 1050
	0    -1   -1   0   
$EndComp
Text GLabel 10250 2525 3    50   Input ~ 0
ADC_A1
$Comp
L Device:R R1
U 1 1
P 10400 2075
F 0 "R1" V 10285 1975 50  0000 L CNN
F 1 "200" V 10285 2100 50  0000 L CNN
F 2 "Resistor_THT:R_Axial_DIN0204_L3.6mm_D1.6mm_P7.62mm_Horizontal" V 10330 2075 50  0001 C CNN
F 3 "~" H 10400 2075 50  0001 C CNN
	1    10400 2075
	0    1    1    0   
$EndComp
$Comp
L power:GND #PWR0125
U 1 1
P 10550 2075
F 0 "#PWR0125" H 10550 1825 50  0001 C CNN
F 1 "GND" V 10550 1865 50  0000 C CNN
F 2 "" H 10550 2075 50  0001 C CNN
F 3 "" H 10550 2075 50  0001 C CNN
	1    10550 2075
	0    -1   -1   0   
$EndComp
Wire Wire Line
	10150 1250 10150 1775
$Comp
L power:+24V #PWR0126
U 1 1
P 10150 1775
F 0 "#PWR0126" H 10150 1625 50  0001 C CNN
F 1 "+24V" V 10165 1903 50  0000 L CNN
F 2 "" H 10150 1775 50  0001 C CNN
F 3 "" H 10150 1775 50  0001 C CNN
	1    10150 1775
	0    -1   -1   0   
$EndComp
Wire Wire Line
	10250 1250 10250 2075
Connection ~ 10250 2075
Wire Wire Line
	10250 2075 10250 2525
Text Notes 11050 2800 1    50   ~ 0
Output of 0.8-4V with a 200 Ohms Resistor (24V)\n
Wire Wire Line
	9050 3400 9425 3400
$Comp
L power:+24V #PWR0127
U 1 1
P 9425 3400
F 0 "#PWR0127" H 9425 3250 50  0001 C CNN
F 1 "+24V" H 9440 3573 50  0000 C CNN
F 2 "" H 9425 3400 50  0001 C CNN
F 3 "" H 9425 3400 50  0001 C CNN
	1    9425 3400
	1    0    0    -1  
$EndComp
Connection ~ 9425 3400
Wire Wire Line
	9425 3400 9550 3400
$Comp
L power:+24V #PWR0134
U 1 1
P 7650 4900
F 0 "#PWR0134" H 7650 4750 50  0001 C CNN
F 1 "+24V" V 7665 5028 50  0000 L CNN
F 2 "" H 7650 4900 50  0001 C CNN
F 3 "" H 7650 4900 50  0001 C CNN
	1    7650 4900
	0    -1   -1   0   
$EndComp
$Comp
L power:+24V #PWR0136
U 1 1
P 9050 4900
F 0 "#PWR0136" H 9050 4750 50  0001 C CNN
F 1 "+24V" V 9065 5028 50  0000 L CNN
F 2 "" H 9050 4900 50  0001 C CNN
F 3 "" H 9050 4900 50  0001 C CNN
	1    9050 4900
	0    -1   -1   0   
$EndComp
$Comp
L power:+24V #PWR0137
U 1 1
P 10350 4900
F 0 "#PWR0137" H 10350 4750 50  0001 C CNN
F 1 "+24V" V 10365 5028 50  0000 L CNN
F 2 "" H 10350 4900 50  0001 C CNN
F 3 "" H 10350 4900 50  0001 C CNN
	1    10350 4900
	0    -1   -1   0   
$EndComp
$EndSCHEMATC
